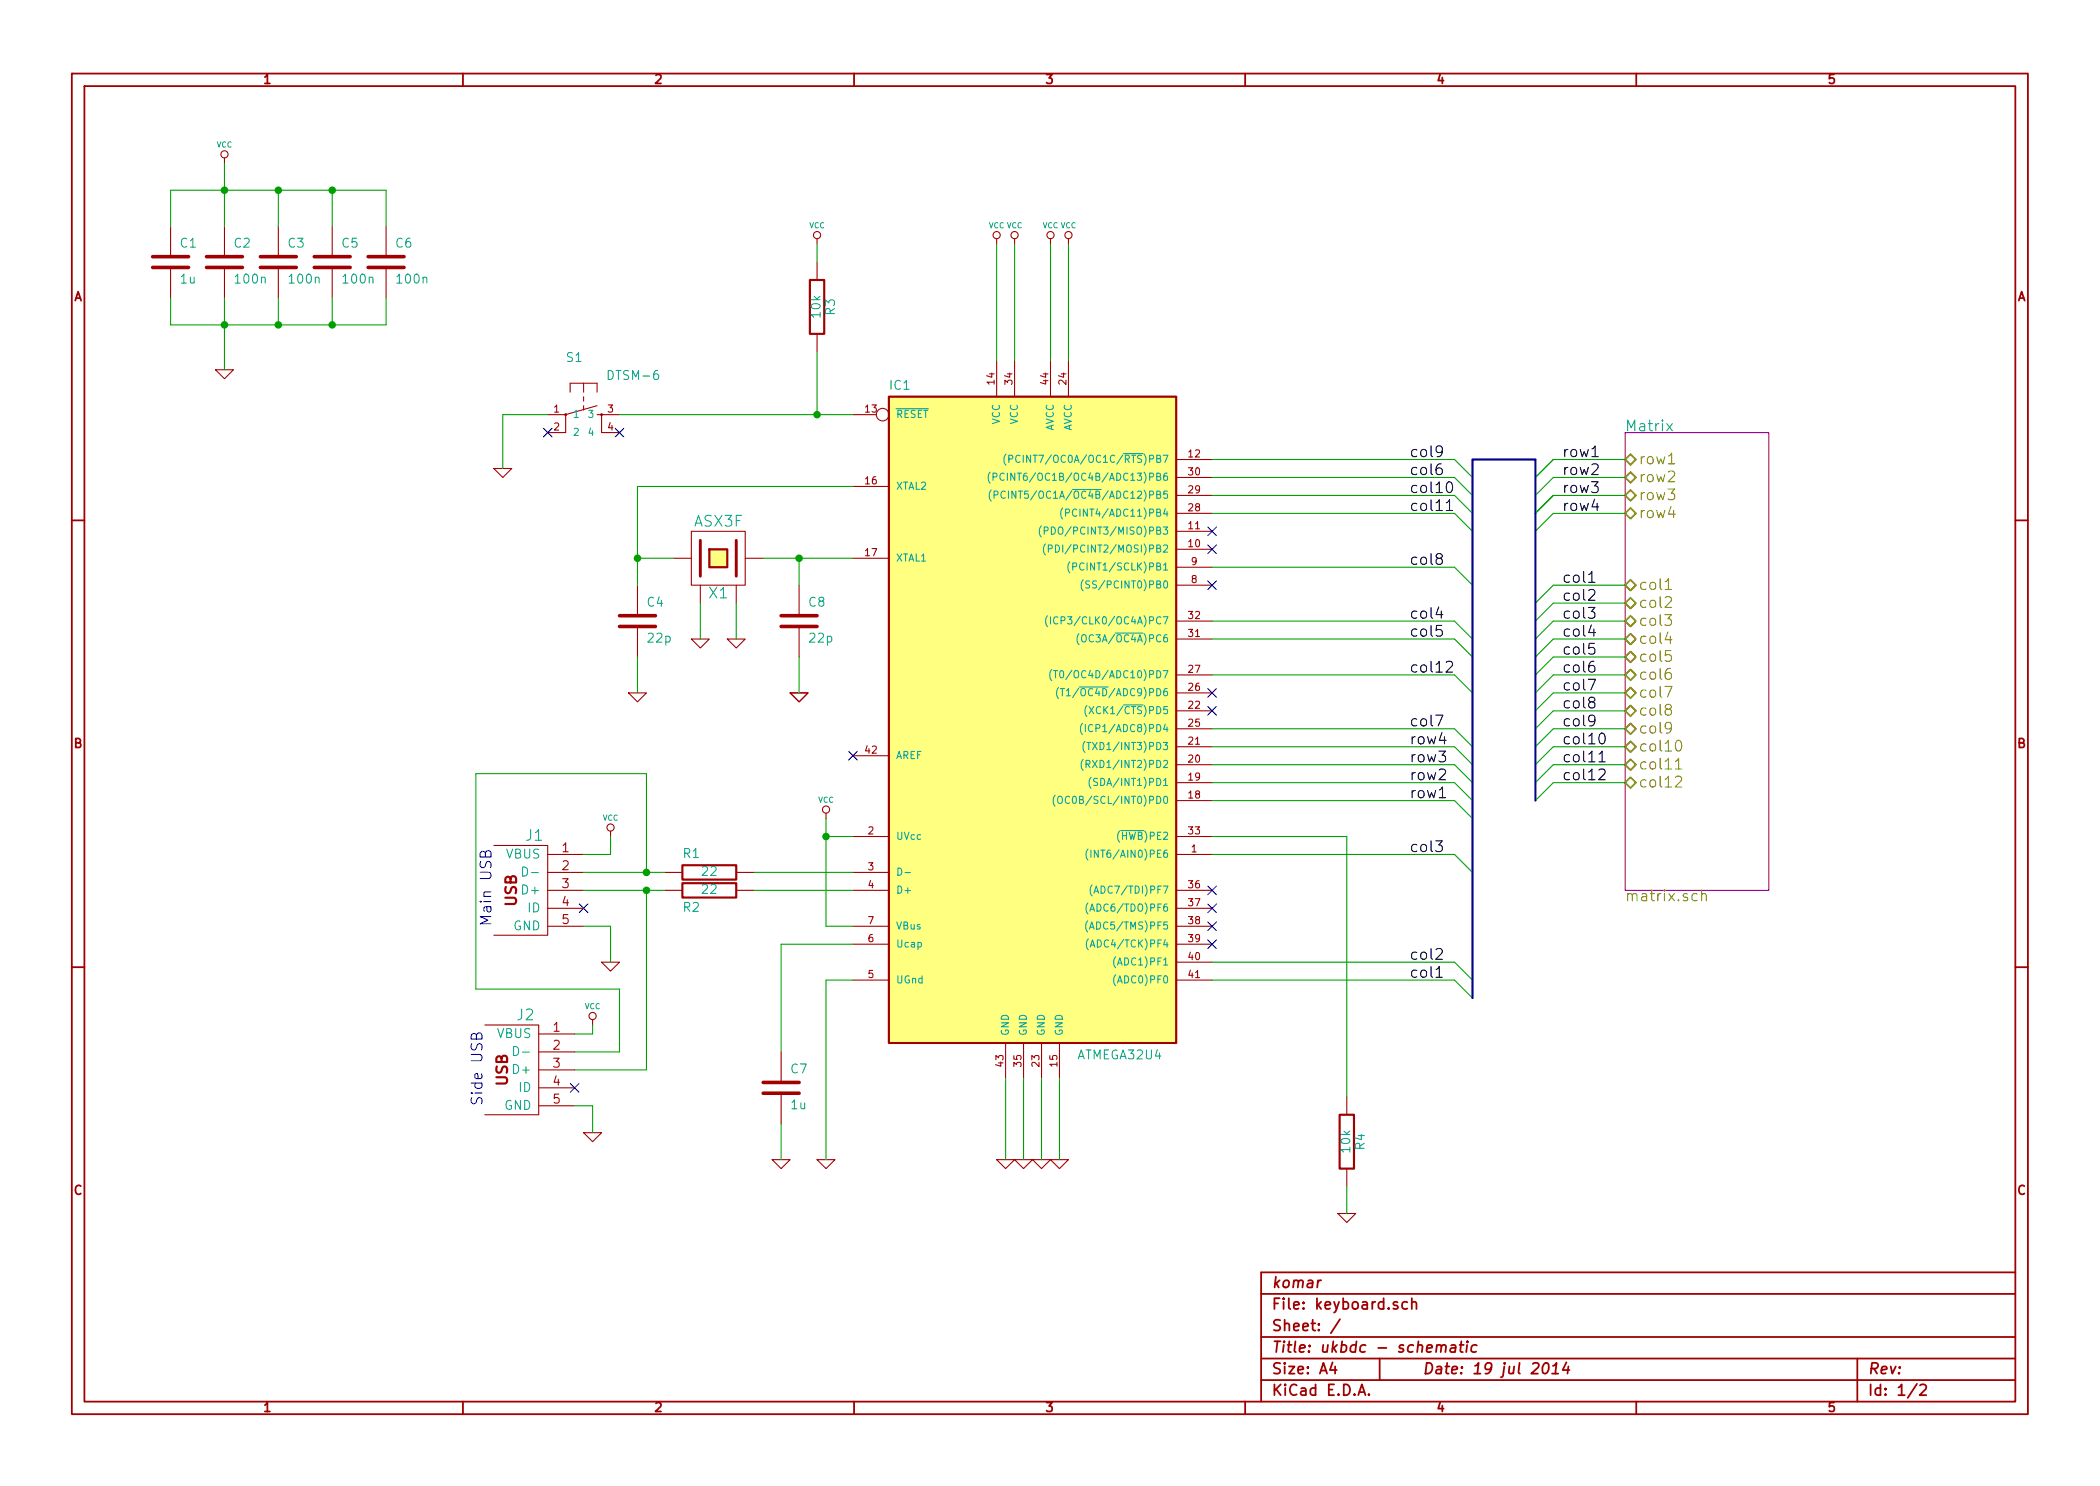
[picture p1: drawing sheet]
EESchema Schematic File Version 2
LIBS:power
LIBS:mx1a-simple
LIBS:aker
LIBS:atmega32u4
LIBS:dtsjw
LIBS:oupiin_usb
LIBS:device
LIBS:conn
LIBS:keyboard-cache
EELAYER 27 0
EELAYER END
$Descr A4 11693 8268
encoding utf-8
Sheet 1 2
Title "ukbdc - schematic"
Date "19 jul 2014"
Rev ""
Comp "komar"
Comment1 ""
Comment2 ""
Comment3 ""
Comment4 ""
$EndDescr
$Comp
L VCC #PWR01
U 1 1
P 4600 4550
F 0 "#PWR01" H 4600 4650 30  0001 C CNN
F 1 "VCC" H 4600 4650 30  0000 C CNN
F 2 "" H 4600 4550 60  0001 C CNN
F 3 "" H 4600 4550 60  0001 C CNN
	1    4600 4550
	1    0    0    -1  
$EndComp
$Comp
L VCC #PWR02
U 1 1
P 3300 5700
F 0 "#PWR02" H 3300 5800 30  0001 C CNN
F 1 "VCC" H 3300 5800 30  0000 C CNN
F 2 "" H 3300 5700 60  0001 C CNN
F 3 "" H 3300 5700 60  0001 C CNN
	1    3300 5700
	1    0    0    -1  
$EndComp
NoConn ~ 3250 5050
$Comp
L USBMINI_B05 J1
U 1 1
P 3050 4950
F 0 "J1" H 2975 5250 60  0000 C CNN
F 1 "MINI" H 3000 4600 60  0001 C CNN
F 2 "" H 3050 4950 60  0001 C CNN
F 3 "http://www.tme.eu/pl/Document/af7e127923dc7f74ac659db082bbc882/mx54819.pdf" H 3050 4950 60  0001 C CNN
F 4 "Natconn" H 3050 4950 60  0001 C CNN "Vendor"
F 5 "U24-05XXX-1" H 3050 4950 60  0001 C CNN "Product"
F 6 "Alibaba" H 3050 4950 60  0001 C CNN "Supplier"
	1    3050 4950
	1    0    0    -1  
$EndComp
$Comp
L GND #PWR03
U 1 1
P 4100 3550
F 0 "#PWR03" H 4100 3550 30  0001 C CNN
F 1 "GND" H 4100 3480 30  0001 C CNN
F 2 "" H 4100 3550 60  0001 C CNN
F 3 "" H 4100 3550 60  0001 C CNN
	1    4100 3550
	1    0    0    -1  
$EndComp
$Comp
L GND #PWR04
U 1 1
P 3900 3550
F 0 "#PWR04" H 3900 3550 30  0001 C CNN
F 1 "GND" H 3900 3480 30  0001 C CNN
F 2 "" H 3900 3550 60  0001 C CNN
F 3 "" H 3900 3550 60  0001 C CNN
	1    3900 3550
	1    0    0    -1  
$EndComp
$Comp
L ASX4 X1
U 1 1
P 4000 3100
F 0 "X1" H 4000 2900 60  0000 C CNN
F 1 "ASX3F" H 4000 3300 60  0000 C CNN
F 2 "" H 4000 3100 60  0001 C CNN
F 3 "" H 4000 3100 60  0001 C CNN
F 4 "YIC" H 4000 3100 60  0001 C CNN "Vendor"
F 5 "16.00M-SMDXT324" H 4000 3100 60  0001 C CNN "Product"
F 6 "TME" H 4000 3100 60  0001 C CNN "Supplier"
F 7 "16.00M-SMDXT324" H 4000 3100 60  0001 C CNN "Supplier Symbol"
	1    4000 3100
	1    0    0    -1  
$EndComp
$Comp
L GND #PWR05
U 1 1
P 2800 2600
F 0 "#PWR05" H 2800 2600 30  0001 C CNN
F 1 "GND" H 2800 2530 30  0001 C CNN
F 2 "" H 2800 2600 60  0001 C CNN
F 3 "" H 2800 2600 60  0001 C CNN
	1    2800 2600
	1    0    0    -1  
$EndComp
$Comp
L VCC #PWR06
U 1 1
P 4550 1350
F 0 "#PWR06" H 4550 1450 30  0001 C CNN
F 1 "VCC" H 4550 1450 30  0000 C CNN
F 2 "" H 4550 1350 60  0001 C CNN
F 3 "" H 4550 1350 60  0001 C CNN
	1    4550 1350
	1    0    0    -1  
$EndComp
$Comp
L R R3
U 1 1
P 4550 1700
F 0 "R3" V 4630 1700 50  0000 C CNN
F 1 "10k" V 4550 1700 50  0000 C CNN
F 2 "" H 4550 1700 60  0001 C CNN
F 3 "http://www.tme.eu/pl/Document/e5152f6c2c4f933b61676f6de7ae79a8/dcrcw.pdf" H 4900 6750 60  0001 C CNN
F 4 "Vishay" H 4900 6750 60  0001 C CNN "Vendor"
F 5 "CRCW080510K0JNTABC" H 4900 6750 60  0001 C CNN "Product"
F 6 "TME" H 4900 6750 60  0001 C CNN "Supplier"
F 7 "CRCW080510K0JNTABC" H 4900 6750 60  0001 C CNN "Supplier Symbol"
	1    4550 1700
	1    0    0    -1  
$EndComp
$Comp
L GND #PWR07
U 1 1
P 7500 6750
F 0 "#PWR07" H 7500 6750 30  0001 C CNN
F 1 "GND" H 7500 6680 30  0001 C CNN
F 2 "" H 7500 6750 60  0001 C CNN
F 3 "" H 7500 6750 60  0001 C CNN
	1    7500 6750
	1    0    0    -1  
$EndComp
$Comp
L R R4
U 1 1
P 7500 6350
F 0 "R4" V 7580 6350 50  0000 C CNN
F 1 "10k" V 7500 6350 50  0000 C CNN
F 2 "" H 7500 6350 60  0001 C CNN
F 3 "http://www.tme.eu/pl/Document/e5152f6c2c4f933b61676f6de7ae79a8/dcrcw.pdf" H 7500 6350 60  0001 C CNN
F 4 "Vishay" H 7500 6350 60  0001 C CNN "Vendor"
F 5 "CRCW080510K0JNTABC" H 7500 6350 60  0001 C CNN "Product"
F 6 "TME" H 7500 6350 60  0001 C CNN "Supplier"
F 7 "CRCW080510K0JNTABC" H 7500 6350 60  0001 C CNN "Supplier Symbol"
	1    7500 6350
	1    0    0    -1  
$EndComp
$Comp
L GND #PWR08
U 1 1
P 4600 6450
F 0 "#PWR08" H 4600 6450 30  0001 C CNN
F 1 "GND" H 4600 6380 30  0001 C CNN
F 2 "" H 4600 6450 60  0001 C CNN
F 3 "" H 4600 6450 60  0001 C CNN
	1    4600 6450
	1    0    0    -1  
$EndComp
$Comp
L GND #PWR09
U 1 1
P 4350 6450
F 0 "#PWR09" H 4350 6450 30  0001 C CNN
F 1 "GND" H 4350 6380 30  0001 C CNN
F 2 "" H 4350 6450 60  0001 C CNN
F 3 "" H 4350 6450 60  0001 C CNN
	1    4350 6450
	1    0    0    -1  
$EndComp
$Comp
L C C7
U 1 1
P 4350 6050
F 0 "C7" H 4400 6150 50  0000 L CNN
F 1 "1u" H 4400 5950 50  0000 L CNN
F 2 "" H 4350 6050 60  0001 C CNN
F 3 "http://www.jm.pl/karty/CCCX7R.pdf" H 4350 6050 60  0001 C CNN
F 4 "Samsung" H 4350 6050 60  0001 C CNN "Vendor"
F 5 "CL21B105KAFNNNE" H 4350 6050 60  0001 C CNN "Product"
F 6 "TME" H 4350 6050 60  0001 C CNN "Supplier"
F 7 "CL21B105KAFNNNE" H 4350 6050 60  0001 C CNN "Supplier Symbol"
	1    4350 6050
	1    0    0    -1  
$EndComp
$Comp
L GND #PWR010
U 1 1
P 3400 5350
F 0 "#PWR010" H 3400 5350 30  0001 C CNN
F 1 "GND" H 3400 5280 30  0001 C CNN
F 2 "" H 3400 5350 60  0001 C CNN
F 3 "" H 3400 5350 60  0001 C CNN
	1    3400 5350
	1    0    0    -1  
$EndComp
$Comp
L R R2
U 1 1
P 3950 4950
F 0 "R2" V 4050 4850 50  0000 C CNN
F 1 "22" V 3950 4950 50  0000 C CNN
F 2 "" H 3950 4950 60  0001 C CNN
F 3 "http://www.tme.eu/pl/Document/e5152f6c2c4f933b61676f6de7ae79a8/dcrcw.pdf" H 3950 4850 60  0001 C CNN
F 4 "Vishay" H 3950 4850 60  0001 C CNN "Vendor"
F 5 "CRCW080522R0JNTABC" H 3950 4850 60  0001 C CNN "Product"
F 6 "TME" H 3950 4850 60  0001 C CNN "Supplier"
F 7 "CRCW080522R0JNTABC" H 3950 4850 60  0001 C CNN "Supplier Symbol"
	1    3950 4950
	0    1    1    0   
$EndComp
$Comp
L R R1
U 1 1
P 3950 4850
F 0 "R1" V 3850 4750 50  0000 C CNN
F 1 "22" V 3950 4850 50  0000 C CNN
F 2 "" H 3950 4850 60  0001 C CNN
F 3 "http://www.tme.eu/pl/Document/e5152f6c2c4f933b61676f6de7ae79a8/dcrcw.pdf" H 3950 4850 60  0001 C CNN
F 4 "Vishay" H 3950 4850 60  0001 C CNN "Vendor"
F 5 "CRCW080522R0JNTABC" H 3950 4850 60  0001 C CNN "Product"
F 6 "TME" H 3950 4850 60  0001 C CNN "Supplier"
F 7 "CRCW080522R0JNTABC" H 3950 4850 60  0001 C CNN "Supplier Symbol"
	1    3950 4850
	0    1    1    0   
$EndComp
$Comp
L VCC #PWR011
U 1 1
P 5550 1350
F 0 "#PWR011" H 5550 1450 30  0001 C CNN
F 1 "VCC" H 5550 1450 30  0000 C CNN
F 2 "" H 5550 1350 60  0001 C CNN
F 3 "" H 5550 1350 60  0001 C CNN
	1    5550 1350
	1    0    0    -1  
$EndComp
$Comp
L VCC #PWR012
U 1 1
P 5650 1350
F 0 "#PWR012" H 5650 1450 30  0001 C CNN
F 1 "VCC" H 5650 1450 30  0000 C CNN
F 2 "" H 5650 1350 60  0001 C CNN
F 3 "" H 5650 1350 60  0001 C CNN
	1    5650 1350
	1    0    0    -1  
$EndComp
$Comp
L VCC #PWR013
U 1 1
P 5850 1350
F 0 "#PWR013" H 5850 1450 30  0001 C CNN
F 1 "VCC" H 5850 1450 30  0000 C CNN
F 2 "" H 5850 1350 60  0001 C CNN
F 3 "" H 5850 1350 60  0001 C CNN
	1    5850 1350
	1    0    0    -1  
$EndComp
$Comp
L VCC #PWR014
U 1 1
P 5950 1350
F 0 "#PWR014" H 5950 1450 30  0001 C CNN
F 1 "VCC" H 5950 1450 30  0000 C CNN
F 2 "" H 5950 1350 60  0001 C CNN
F 3 "" H 5950 1350 60  0001 C CNN
	1    5950 1350
	1    0    0    -1  
$EndComp
$Comp
L GND #PWR015
U 1 1
P 1250 2050
F 0 "#PWR015" H 1250 2050 30  0001 C CNN
F 1 "GND" H 1250 1980 30  0001 C CNN
F 2 "" H 1250 2050 60  0001 C CNN
F 3 "" H 1250 2050 60  0001 C CNN
	1    1250 2050
	1    0    0    -1  
$EndComp
$Comp
L VCC #PWR016
U 1 1
P 1250 900
F 0 "#PWR016" H 1250 1000 30  0001 C CNN
F 1 "VCC" H 1250 1000 30  0000 C CNN
F 2 "" H 1250 900 60  0001 C CNN
F 3 "" H 1250 900 60  0001 C CNN
	1    1250 900 
	1    0    0    -1  
$EndComp
$Comp
L C C6
U 1 1
P 2150 1450
F 0 "C6" H 2200 1550 50  0000 L CNN
F 1 "100n" H 2200 1350 50  0000 L CNN
F 2 "" H 2150 1450 60  0001 C CNN
F 3 "http://www.tme.eu/pl/Document/7da762c1dbaf553c64ad9c40d3603826/mlcc_samsung.pdf" H 1250 1450 60  0001 C CNN
F 4 "Samsung" H 1250 1450 60  0001 C CNN "Vendor"
F 5 "CL21B104KBCNNNC" H 1250 1450 60  0001 C CNN "Product"
F 6 "TME" H 1250 1450 60  0001 C CNN "Supplier"
F 7 "CL21B104KBCNNNC" H 1250 1450 60  0001 C CNN "Supplier Symbol"
	1    2150 1450
	1    0    0    -1  
$EndComp
$Comp
L C C5
U 1 1
P 1850 1450
F 0 "C5" H 1900 1550 50  0000 L CNN
F 1 "100n" H 1900 1350 50  0000 L CNN
F 2 "" H 1850 1450 60  0001 C CNN
F 3 "http://www.tme.eu/pl/Document/7da762c1dbaf553c64ad9c40d3603826/mlcc_samsung.pdf" H 1250 1450 60  0001 C CNN
F 4 "Samsung" H 1250 1450 60  0001 C CNN "Vendor"
F 5 "CL21B104KBCNNNC" H 1250 1450 60  0001 C CNN "Product"
F 6 "TME" H 1250 1450 60  0001 C CNN "Supplier"
F 7 "CL21B104KBCNNNC" H 1250 1450 60  0001 C CNN "Supplier Symbol"
	1    1850 1450
	1    0    0    -1  
$EndComp
$Comp
L C C3
U 1 1
P 1550 1450
F 0 "C3" H 1600 1550 50  0000 L CNN
F 1 "100n" H 1600 1350 50  0000 L CNN
F 2 "" H 1550 1450 60  0001 C CNN
F 3 "http://www.tme.eu/pl/Document/7da762c1dbaf553c64ad9c40d3603826/mlcc_samsung.pdf" H 1250 1450 60  0001 C CNN
F 4 "Samsung" H 1250 1450 60  0001 C CNN "Vendor"
F 5 "CL21B104KBCNNNC" H 1250 1450 60  0001 C CNN "Product"
F 6 "TME" H 1250 1450 60  0001 C CNN "Supplier"
F 7 "CL21B104KBCNNNC" H 1250 1450 60  0001 C CNN "Supplier Symbol"
	1    1550 1450
	1    0    0    -1  
$EndComp
$Comp
L C C2
U 1 1
P 1250 1450
F 0 "C2" H 1300 1550 50  0000 L CNN
F 1 "100n" H 1300 1350 50  0000 L CNN
F 2 "" H 1250 1450 60  0001 C CNN
F 3 "http://www.tme.eu/pl/Document/7da762c1dbaf553c64ad9c40d3603826/mlcc_samsung.pdf" H 1250 1450 60  0001 C CNN
F 4 "Samsung" H 1250 1450 60  0001 C CNN "Vendor"
F 5 "CL21B104KBCNNNC" H 1250 1450 60  0001 C CNN "Product"
F 6 "TME" H 1250 1450 60  0001 C CNN "Supplier"
F 7 "CL21B104KBCNNNC" H 1250 1450 60  0001 C CNN "Supplier Symbol"
	1    1250 1450
	1    0    0    -1  
$EndComp
$Comp
L GND #PWR017
U 1 1
P 5900 6450
F 0 "#PWR017" H 5900 6450 30  0001 C CNN
F 1 "GND" H 5900 6380 30  0001 C CNN
F 2 "" H 5900 6450 60  0001 C CNN
F 3 "" H 5900 6450 60  0001 C CNN
	1    5900 6450
	1    0    0    -1  
$EndComp
$Comp
L GND #PWR018
U 1 1
P 5800 6450
F 0 "#PWR018" H 5800 6450 30  0001 C CNN
F 1 "GND" H 5800 6380 30  0001 C CNN
F 2 "" H 5800 6450 60  0001 C CNN
F 3 "" H 5800 6450 60  0001 C CNN
	1    5800 6450
	1    0    0    -1  
$EndComp
$Comp
L GND #PWR019
U 1 1
P 5700 6450
F 0 "#PWR019" H 5700 6450 30  0001 C CNN
F 1 "GND" H 5700 6380 30  0001 C CNN
F 2 "" H 5700 6450 60  0001 C CNN
F 3 "" H 5700 6450 60  0001 C CNN
	1    5700 6450
	1    0    0    -1  
$EndComp
$Comp
L GND #PWR020
U 1 1
P 5600 6450
F 0 "#PWR020" H 5600 6450 30  0001 C CNN
F 1 "GND" H 5600 6380 30  0001 C CNN
F 2 "" H 5600 6450 60  0001 C CNN
F 3 "" H 5600 6450 60  0001 C CNN
	1    5600 6450
	1    0    0    -1  
$EndComp
$Comp
L GND #PWR021
U 1 1
P 3550 3850
F 0 "#PWR021" H 3550 3850 30  0001 C CNN
F 1 "GND" H 3550 3780 30  0001 C CNN
F 2 "" H 3550 3850 60  0001 C CNN
F 3 "" H 3550 3850 60  0001 C CNN
	1    3550 3850
	1    0    0    -1  
$EndComp
$Comp
L GND #PWR022
U 1 1
P 4450 3850
F 0 "#PWR022" H 4450 3850 30  0001 C CNN
F 1 "GND" H 4450 3780 30  0001 C CNN
F 2 "" H 4450 3850 60  0001 C CNN
F 3 "" H 4450 3850 60  0001 C CNN
	1    4450 3850
	1    0    0    -1  
$EndComp
$Comp
L GND #PWR023
U 1 1
P 4450 3850
F 0 "#PWR023" H 4450 3850 30  0001 C CNN
F 1 "GND" H 4450 3780 30  0001 C CNN
F 2 "" H 4450 3850 60  0001 C CNN
F 3 "" H 4450 3850 60  0001 C CNN
	1    4450 3850
	1    0    0    -1  
$EndComp
$Comp
L C C8
U 1 1
P 4450 3450
F 0 "C8" H 4500 3550 50  0000 L CNN
F 1 "22p" H 4500 3350 50  0000 L CNN
F 2 "" H 4450 3450 60  0001 C CNN
F 3 "http://www.tme.eu/pl/Document/7da762c1dbaf553c64ad9c40d3603826/mlcc_samsung.pdf" H 3550 3450 60  0001 C CNN
F 4 "Samsung" H 3550 3450 60  0001 C CNN "Vendor"
F 5 "CL21C220JBANNNC" H 3550 3450 60  0001 C CNN "Product"
F 6 "TME" H 3550 3450 60  0001 C CNN "Supplier"
F 7 "CL21C220JBANNNC" H 3550 3450 60  0001 C CNN "Supplier Symbol"
	1    4450 3450
	1    0    0    -1  
$EndComp
$Comp
L C C4
U 1 1
P 3550 3450
F 0 "C4" H 3600 3550 50  0000 L CNN
F 1 "22p" H 3600 3350 50  0000 L CNN
F 2 "" H 3550 3450 60  0001 C CNN
F 3 "http://www.tme.eu/pl/Document/7da762c1dbaf553c64ad9c40d3603826/mlcc_samsung.pdf" H 3550 3450 60  0001 C CNN
F 4 "Samsung" H 3550 3450 60  0001 C CNN "Vendor"
F 5 "CL21C220JBANNNC" H 3550 3450 60  0001 C CNN "Product"
F 6 "TME" H 3550 3450 60  0001 C CNN "Supplier"
F 7 "CL21C220JBANNNC" H 3550 3450 60  0001 C CNN "Supplier Symbol"
	1    3550 3450
	1    0    0    -1  
$EndComp
$Comp
L ATMEGA32U4 IC1
U 1 1
P 5750 4000
F 0 "IC1" H 4950 5830 50  0000 L BNN
F 1 "ATMEGA32U4" H 6000 2100 50  0000 L BNN
F 2 "TQFP44" H 6250 2025 50  0001 C CNN
F 3 "http://www.atmel.com/dyn/resources/prod_documents/doc7766.pdf" H 5750 4000 60  0001 C CNN
F 4 "Atmel" H 5750 4000 60  0001 C CNN "Vendor"
F 5 "ATmega32U4-AU" H 5750 4000 60  0001 C CNN "Product"
F 6 "DigiKey" H 5750 4000 60  0001 C CNN "Supplier"
F 7 "ATMEGA32U4-AU-ND" H 5750 4000 60  0001 C CNN "Supplier Symbol"
	1    5750 4000
	1    0    0    -1  
$EndComp
$Sheet
S 9050 2400 800  2550
U 4F60E920
F0 "Matrix" 60
F1 "matrix.sch" 60
F2 "row1" T L 9050 2550 60 
F3 "row2" T L 9050 2650 60 
F4 "row3" T L 9050 2750 60 
F5 "row4" T L 9050 2850 60 
F6 "col1" T L 9050 3250 60 
F7 "col2" T L 9050 3350 60 
F8 "col3" T L 9050 3450 60 
F9 "col4" T L 9050 3550 60 
F10 "col5" T L 9050 3650 60 
F11 "col6" T L 9050 3750 60 
F12 "col7" T L 9050 3850 60 
F13 "col8" T L 9050 3950 60 
F14 "col9" T L 9050 4050 60 
F15 "col10" T L 9050 4150 60 
F16 "col11" T L 9050 4250 60 
F17 "col12" T L 9050 4350 60 
$EndSheet
Entry Wire Line
	8100 2550 8200 2650
Entry Wire Line
	8100 2650 8200 2750
Entry Wire Line
	8100 2750 8200 2850
Entry Wire Line
	8100 2850 8200 2950
Entry Wire Line
	8100 3150 8200 3250
Entry Wire Line
	8100 3550 8200 3650
Entry Wire Line
	8100 3750 8200 3850
Entry Wire Line
	8100 4050 8200 4150
Entry Wire Line
	8100 4150 8200 4250
Entry Wire Line
	8100 4250 8200 4350
Entry Wire Line
	8100 4350 8200 4450
Entry Wire Line
	8100 4450 8200 4550
Entry Wire Line
	8100 4750 8200 4850
Entry Wire Line
	8100 5350 8200 5450
Entry Wire Line
	8100 5450 8200 5550
$Comp
L DTSM-6 S1
U 1 1
P 3250 2300
F 0 "S1" V 2965 2200 50  0000 L BNN
F 1 "DTSM-6" V 3065 2425 50  0000 L BNN
F 2 "switch-tact-DTSM-6" H 3250 2450 50  0001 C CNN
F 3 "http://www.jm.pl/karty/DTSJW.pdf" H 3250 2300 60  0001 C CNN
F 4 "Ninigi" H 3250 2300 60  0001 C CNN "Vendor"
F 5 "TACTB-64K-F" H 3250 2300 60  0001 C CNN "Product"
F 6 "TME" H 3250 2300 60  0001 C CNN "Supplier"
F 7 "TACTB-64K-F" H 3250 2300 60  0001 C CNN "Supplier Symbol"
	1    3250 2300
	0    1    1    0   
$EndComp
Text Label 7850 4450 0    60   ~ 0
row1
Text Label 7850 4350 0    60   ~ 0
row2
Text Label 7850 4250 0    60   ~ 0
row3
Text Label 7850 4150 0    60   ~ 0
row4
Entry Wire Line
	8550 2650 8650 2550
Entry Wire Line
	8550 2650 8650 2550
Entry Wire Line
	8550 2750 8650 2650
Entry Wire Line
	8550 2850 8650 2750
Entry Wire Line
	8550 2850 8650 2750
Entry Wire Line
	8550 2850 8650 2750
Entry Wire Line
	8550 2950 8650 2850
Text Label 8700 2550 0    60   ~ 0
row1
Text Label 8700 2650 0    60   ~ 0
row2
Text Label 8700 2750 0    60   ~ 0
row3
Text Label 8700 2850 0    60   ~ 0
row4
Text Label 7850 5350 0    60   ~ 0
col2
Text Label 7850 5450 0    60   ~ 0
col1
Text Label 7850 4750 0    60   ~ 0
col3
Entry Wire Line
	8100 3450 8200 3550
Text Label 7850 3450 0    60   ~ 0
col4
Text Label 7850 3550 0    60   ~ 0
col5
Text Label 7850 2650 0    60   ~ 0
col6
Entry Wire Line
	8550 3350 8650 3250
Entry Wire Line
	8550 3450 8650 3350
Entry Wire Line
	8550 3550 8650 3450
Entry Wire Line
	8550 3650 8650 3550
Entry Wire Line
	8550 3750 8650 3650
Entry Wire Line
	8550 3850 8650 3750
Text Label 8700 3250 0    60   ~ 0
col1
Text Label 8700 3350 0    60   ~ 0
col2
Text Label 8700 3450 0    60   ~ 0
col3
Text Label 8700 3550 0    60   ~ 0
col4
Text Label 8700 3650 0    60   ~ 0
col5
Text Label 8700 3750 0    60   ~ 0
col6
Text Label 7850 2750 0    60   ~ 0
col10
Text Label 7850 2850 0    60   ~ 0
col11
Text Label 7850 3750 0    60   ~ 0
col12
Text Label 8700 3850 0    60   ~ 0
col7
Text Label 8700 3950 0    60   ~ 0
col8
Text Label 8700 4050 0    60   ~ 0
col9
Entry Wire Line
	8550 3950 8650 3850
Entry Wire Line
	8550 4050 8650 3950
Entry Wire Line
	8550 4150 8650 4050
Text Label 7850 2550 0    60   ~ 0
col9
Text Label 8700 4150 0    60   ~ 0
col10
Entry Wire Line
	8550 4250 8650 4150
Text Label 7850 4050 0    60   ~ 0
col7
Entry Wire Line
	8550 4350 8650 4250
Text Label 8700 4250 0    60   ~ 0
col11
Text Label 7850 3150 0    60   ~ 0
col8
Text Label 8700 4350 0    60   ~ 0
col12
Entry Wire Line
	8550 4450 8650 4350
$Comp
L C C1
U 1 1
P 950 1450
F 0 "C1" H 1000 1550 50  0000 L CNN
F 1 "1u" H 1000 1350 50  0000 L CNN
F 2 "" H 950 1450 60  0001 C CNN
F 3 "http://www.tme.eu/pl/Document/7da762c1dbaf553c64ad9c40d3603826/mlcc_samsung.pdf" H 950 1450 60  0001 C CNN
F 4 "Samsung" H 950 1450 60  0001 C CNN "Vendor"
F 5 "CL21B104KBCNNNC" H 950 1450 60  0001 C CNN "Product"
F 6 "TME" H 950 1450 60  0001 C CNN "Supplier"
F 7 "CL21B104KBCNNNC" H 950 1450 60  0001 C CNN "Supplier Symbol"
	1    950  1450
	1    0    0    -1  
$EndComp
NoConn ~ 3450 2400
NoConn ~ 3050 2400
NoConn ~ 4750 4200
NoConn ~ 6750 3250
NoConn ~ 6750 5250
NoConn ~ 6750 5150
NoConn ~ 6750 5050
NoConn ~ 6750 4950
NoConn ~ 6750 3950
NoConn ~ 6750 3850
NoConn ~ 6750 3050
NoConn ~ 6750 2950
Wire Wire Line
	9050 3750 8650 3750
Wire Wire Line
	8650 3650 9050 3650
Wire Wire Line
	9050 3550 8650 3550
Wire Wire Line
	8650 3450 9050 3450
Wire Wire Line
	9050 3350 8650 3350
Wire Wire Line
	8650 3250 9050 3250
Wire Wire Line
	6750 3450 8100 3450
Wire Wire Line
	9050 2850 8650 2850
Wire Wire Line
	8650 2750 9050 2750
Wire Wire Line
	9050 2650 8650 2650
Wire Wire Line
	8650 2550 9050 2550
Wire Wire Line
	6750 4650 7500 4650
Wire Wire Line
	2800 2300 3050 2300
Wire Wire Line
	6750 4750 8100 4750
Wire Wire Line
	8100 2850 6750 2850
Wire Wire Line
	8100 2650 6750 2650
Wire Wire Line
	8100 4450 6750 4450
Wire Wire Line
	8100 4250 6750 4250
Wire Wire Line
	8100 4050 6750 4050
Wire Wire Line
	2800 2600 2800 2300
Wire Wire Line
	4100 3350 4100 3550
Wire Wire Line
	4250 3100 4750 3100
Wire Wire Line
	7500 4650 7500 6100
Wire Wire Line
	4550 1350 4550 1450
Wire Wire Line
	7500 6750 7500 6600
Wire Wire Line
	4600 5450 4600 6450
Wire Wire Line
	4750 5450 4600 5450
Wire Wire Line
	4350 6250 4350 6450
Wire Wire Line
	4750 4650 4600 4650
Wire Wire Line
	3400 5150 3400 5350
Wire Wire Line
	3250 5150 3400 5150
Wire Wire Line
	5850 1350 5850 2000
Wire Wire Line
	5550 1350 5550 2000
Connection ~ 1250 1800
Wire Wire Line
	1250 1650 1250 2050
Connection ~ 1550 1800
Wire Wire Line
	1550 1800 1550 1650
Wire Wire Line
	2150 1800 2150 1650
Wire Wire Line
	950  1800 2150 1800
Connection ~ 1550 1050
Wire Wire Line
	1550 1050 1550 1250
Wire Wire Line
	2150 1050 2150 1250
Wire Wire Line
	950  1050 2150 1050
Wire Wire Line
	5800 6000 5800 6450
Wire Wire Line
	5600 6000 5600 6450
Wire Wire Line
	4450 3650 4450 3850
Connection ~ 4450 3100
Wire Wire Line
	4450 3250 4450 3100
Wire Wire Line
	3550 2700 3550 3250
Connection ~ 3550 3100
Wire Wire Line
	3550 3650 3550 3850
Wire Wire Line
	5700 6000 5700 6450
Wire Wire Line
	5900 6000 5900 6450
Wire Wire Line
	1850 1050 1850 1250
Connection ~ 1850 1050
Wire Wire Line
	1250 900  1250 1250
Connection ~ 1250 1050
Wire Wire Line
	1850 1800 1850 1650
Connection ~ 1850 1800
Wire Wire Line
	5650 2000 5650 1350
Wire Wire Line
	5950 2000 5950 1350
Wire Wire Line
	4200 4850 4750 4850
Wire Wire Line
	4200 4950 4750 4950
Wire Wire Line
	3400 4750 3250 4750
Wire Wire Line
	4350 5250 4350 5850
Wire Wire Line
	4750 5250 4350 5250
Wire Wire Line
	4750 2700 3550 2700
Wire Wire Line
	4600 5150 4750 5150
Wire Wire Line
	4600 4550 4600 5150
Connection ~ 4600 4650
Wire Wire Line
	6750 3150 8100 3150
Connection ~ 4550 2300
Wire Wire Line
	3750 3100 3550 3100
Wire Wire Line
	3900 3350 3900 3550
Wire Wire Line
	6750 3750 8100 3750
Wire Wire Line
	6750 4150 8100 4150
Wire Wire Line
	6750 4350 8100 4350
Wire Wire Line
	6750 2550 8100 2550
Wire Wire Line
	6750 2750 8100 2750
Wire Wire Line
	6750 3550 8100 3550
Wire Wire Line
	3450 2300 4750 2300
Wire Wire Line
	8650 3850 9050 3850
Wire Wire Line
	9050 3950 8650 3950
Wire Wire Line
	8650 4050 9050 4050
Wire Wire Line
	8650 4150 9050 4150
Wire Wire Line
	9050 4250 8650 4250
Wire Wire Line
	9050 4350 8650 4350
Wire Wire Line
	950  1050 950  1250
Wire Wire Line
	950  1650 950  1800
Wire Wire Line
	6750 5350 8100 5350
Wire Wire Line
	6750 5450 8100 5450
Wire Bus Line
	8200 5550 8200 2550
Wire Bus Line
	8200 2550 8550 2550
Wire Bus Line
	8550 2550 8550 4450
Text Notes 2700 6150 1    60   ~ 0
Side USB
Wire Wire Line
	3700 4850 3250 4850
Wire Wire Line
	3700 4950 3250 4950
Wire Wire Line
	2650 4300 2650 5500
Wire Wire Line
	3600 4850 3600 4300
Connection ~ 3600 4850
Wire Wire Line
	3600 4300 2650 4300
Wire Wire Line
	3600 4950 3600 5950
Connection ~ 3600 4950
Wire Wire Line
	3600 5950 3200 5950
Wire Wire Line
	2650 5500 3450 5500
Wire Wire Line
	3450 5500 3450 5850
Wire Wire Line
	3450 5850 3200 5850
$Comp
L USBMINI_B05 J2
U 1 1
P 3000 5950
F 0 "J2" H 2925 6250 60  0000 C CNN
F 1 "USBMINI_B05" H 2950 5600 60  0001 C CNN
F 2 "" H 3000 5950 60  0000 C CNN
F 3 "" H 3000 5950 60  0000 C CNN
	1    3000 5950
	1    0    0    -1  
$EndComp
$Comp
L GND #PWR024
U 1 1
P 3300 6300
F 0 "#PWR024" H 3300 6300 30  0001 C CNN
F 1 "GND" H 3300 6230 30  0001 C CNN
F 2 "" H 3300 6300 60  0001 C CNN
F 3 "" H 3300 6300 60  0001 C CNN
	1    3300 6300
	1    0    0    -1  
$EndComp
Wire Wire Line
	3300 5700 3300 5750
Wire Wire Line
	3300 5750 3200 5750
Wire Wire Line
	3300 6300 3300 6150
Wire Wire Line
	3300 6150 3200 6150
NoConn ~ 3200 6050
Text Notes 2750 5150 1    60   ~ 0
Main USB
$Comp
L VCC #PWR025
U 1 1
P 3400 4650
F 0 "#PWR025" H 3400 4750 30  0001 C CNN
F 1 "VCC" H 3400 4750 30  0000 C CNN
F 2 "" H 3400 4650 60  0001 C CNN
F 3 "" H 3400 4650 60  0001 C CNN
	1    3400 4650
	1    0    0    -1  
$EndComp
Wire Wire Line
	3400 4750 3400 4650
Wire Wire Line
	4550 2300 4550 1950
$EndSCHEMATC
